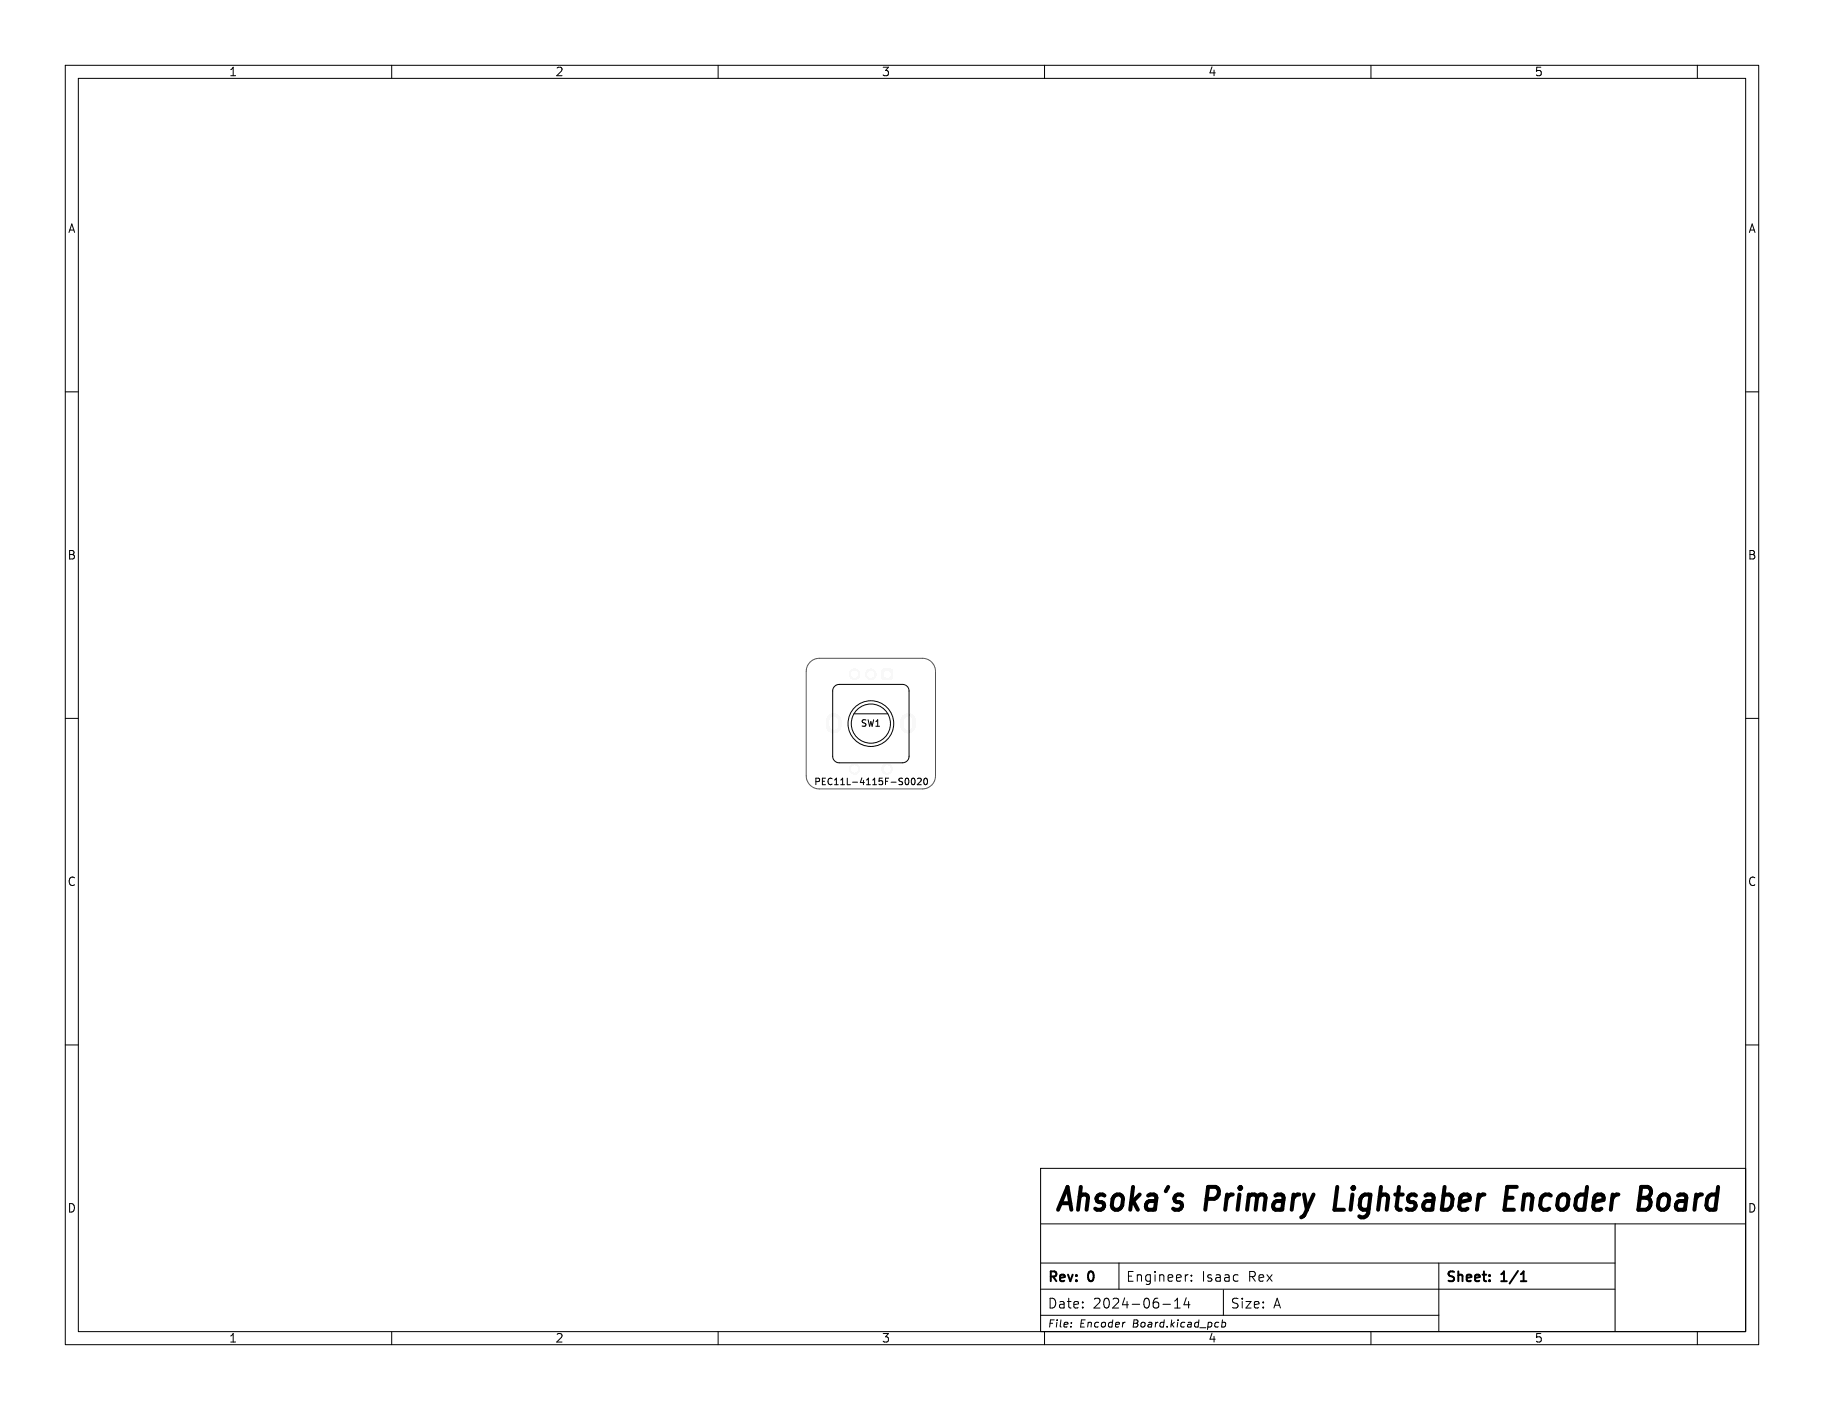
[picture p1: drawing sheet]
<svg xmlns="http://www.w3.org/2000/svg" width="279mm" height="216mm" viewBox="0 0 279 216" stroke-linecap="round" stroke-linejoin="round" font-family="sans-serif">
<g fill="#f5f5f5" stroke="#f5f5f5" stroke-width=".15">
<path d="M135.2 102.5h1.4v1.5h-1.4z"/>
<circle cx="130.9" cy="117.7" r=".8"/>
<circle cx="135.9" cy="117.7" r=".8"/>
<circle cx="133.4" cy="103.2" r=".8"/>
<circle cx="130.9" cy="103.2" r=".8"/>
</g>
<path d="M127.7 110.4v.7M139.1 110.4v.7" fill="none" stroke="#f5f5f5" stroke-width="2.4"/>
<g fill="#fff" stroke="#fff" stroke-width=".15">
<circle cx="130.9" cy="117.7" r=".5"/>
<circle cx="135.9" cy="117.7" r=".5"/>
<circle cx="133.4" cy="103.3" r=".5"/>
<circle cx="130.9" cy="103.3" r=".5"/>
<circle cx="135.9" cy="103.3" r=".5"/>
</g>
<path d="M127.7 110.4v.7M139.1 110.4v.7" fill="none" stroke="#fff" stroke-width="1.4"/>
<g fill="none" stroke="#000" stroke-width=".15">
<path d="M10 10h259.4v195.9h-259.4zM12 12h255.4v191.9h-255.4zM60 10v2M110 10v2M160 10v2M210 10v2M260 10v2M10 60h2M267.4 60h2M10 110h2M127.8 105.1l.7-.3h9.7a1 1 0 0 1 1 1v10a1 1 0 0 1-1 1h-9.7a1 1 0 0 1-1-1v-10zM130.8 109.3h5.2"/>
<path d="M139.1 119.2l.1 .3-.1 .6M139.7 119.2h.1a.53 .53 0 0 1 .4 .5 .53 .53 0 0 1-.4 .5l-.2-.4zM140.5 119.2h.4l.2 .2-.6 .8h.6M141.6 119.2h.1a.53 .53 0 0 1 .4 .5 .53 .53 0 0 1-.4 .5l-.2-.4zM267.4 110h2M10 160h2M267.4 160h2M159.4 178.9h108v25h-108zM159.4 197.4h88M159.4 193.4h88M159.4 187.4h108M171.4 193.4v4"/>
<path d="M178.1 199.7h1.2M179.9 199.2l.5-.4v1.5M181.7 198.7l-.3 1.1h.9M181.9 195.2h.1M182.1 199.3v1M182.5 196v.2M182.5 195.3v.1M187.4 197.5v3.9M220.4 193.4v10.5M247.4 187.4v16.5M60 203.9v2M110 203.9v2"/>
<path d="M159.4 201.4h61M160 203.9v2M164.1 202.5v.1M172.2 202.5h.2M179.9 200.3h.9M186.6 202.5h.1M187.2 202.5h.5v.5l-.2 .2-.4-.1M187.3 202.1l-.2 1.1M210 203.9v2M260 203.9v2"/>
<circle cx="133.4" cy="110.8" r="3"/>
<circle cx="133.4" cy="110.8" r="3.5"/>
</g>
<path d="M233 196.2h.8M233.2 194.9l.2-.2v1.5" fill="none" stroke="#000" stroke-width=".3"/>
<path d="M230.7 183.4h1M232.3 181.7h-1.4l-.5 3.5h1.5M251.2 183.4h1M251.4 181.7h1a.88 .88 0 0 1 .5 .9 .88 .88 0 0 1-.7 .8M252.2 183.4l.4 .2a1.07 1.07 0 0 1-.5 1.6" fill="none" stroke="#000" stroke-width=".61"/>
<path d="M124.1 101.4a2 2 0 0 1 1.4-.6h15.8a2 2 0 0 1 2 2v16a2 2 0 0 1-2 2h-15.8a2 2 0 0 1-2-2v-16a2 2 0 0 1 .6-1.4z" fill="none" stroke="#575757" stroke-width=".15"/>
<g font-size="4.9">
<text x="161.4" y="186.3">Ahsoka's</text>
<text x="184.7" y="186.3">Primary</text>
<text x="205.7" y="186.3">Lightsaber</text>
<text x="233" y="186.3">Encoder</text>
<text x="254.7" y="186.3">Board</text>
</g>
<g font-size="2.1">
<text x="160.4" y="196.7">Rev:</text>
<text x="166.8" y="196.7">0</text>
<text x="172.4" y="196.5">Engineer:</text>
<text x="184" y="196.5">Isaac</text>
<text x="191.3" y="196.5">Rex</text>
<text x="221.4" y="196.7">Sheet:</text>
<text x="230.1" y="196.7">1/1</text>
<text x="160.4" y="200.6">Date:</text>
<text x="167.4" y="200.6">2024-06-14</text>
<text x="188.4" y="200.6">Size:</text>
<text x="195" y="200.6">A</text>
</g>
<g font-size="1.8">
<text x="35" y="11.9">1</text>
<text x="85" y="11.9">2</text>
<text x="135" y="11.9">3</text>
<text x="185" y="11.9">4</text>
<text x="235" y="11.9">5</text>
<text x="10.3" y="35.9">A</text>
<text x="267.7" y="35.9">A</text>
<text x="10.3" y="85.9">B</text>
<text x="267.7" y="85.9">B</text>
<text x="10.3" y="135.9">C</text>
<text x="267.7" y="135.9">C</text>
<text x="10.3" y="185.9">D</text>
<text x="267.7" y="185.9">D</text>
<text x="35" y="205.8">1</text>
<text x="85" y="205.8">2</text>
<text x="135" y="205.8">3</text>
<text x="185" y="205.8">4</text>
<text x="235" y="205.8">5</text>
</g>
<g font-size="1.5">
<text x="160.4" y="203.5">File:</text>
<text x="165.4" y="203.5">Encoder</text>
<text x="173.6" y="203.5">Board.kicad_pcb</text>
</g>
<g font-size="1.4">
<text x="131.8" y="111.5">SW1</text>
<text x="124.6" y="120.4">PEC11L-4115F-S0020</text>
</g>
</svg>
